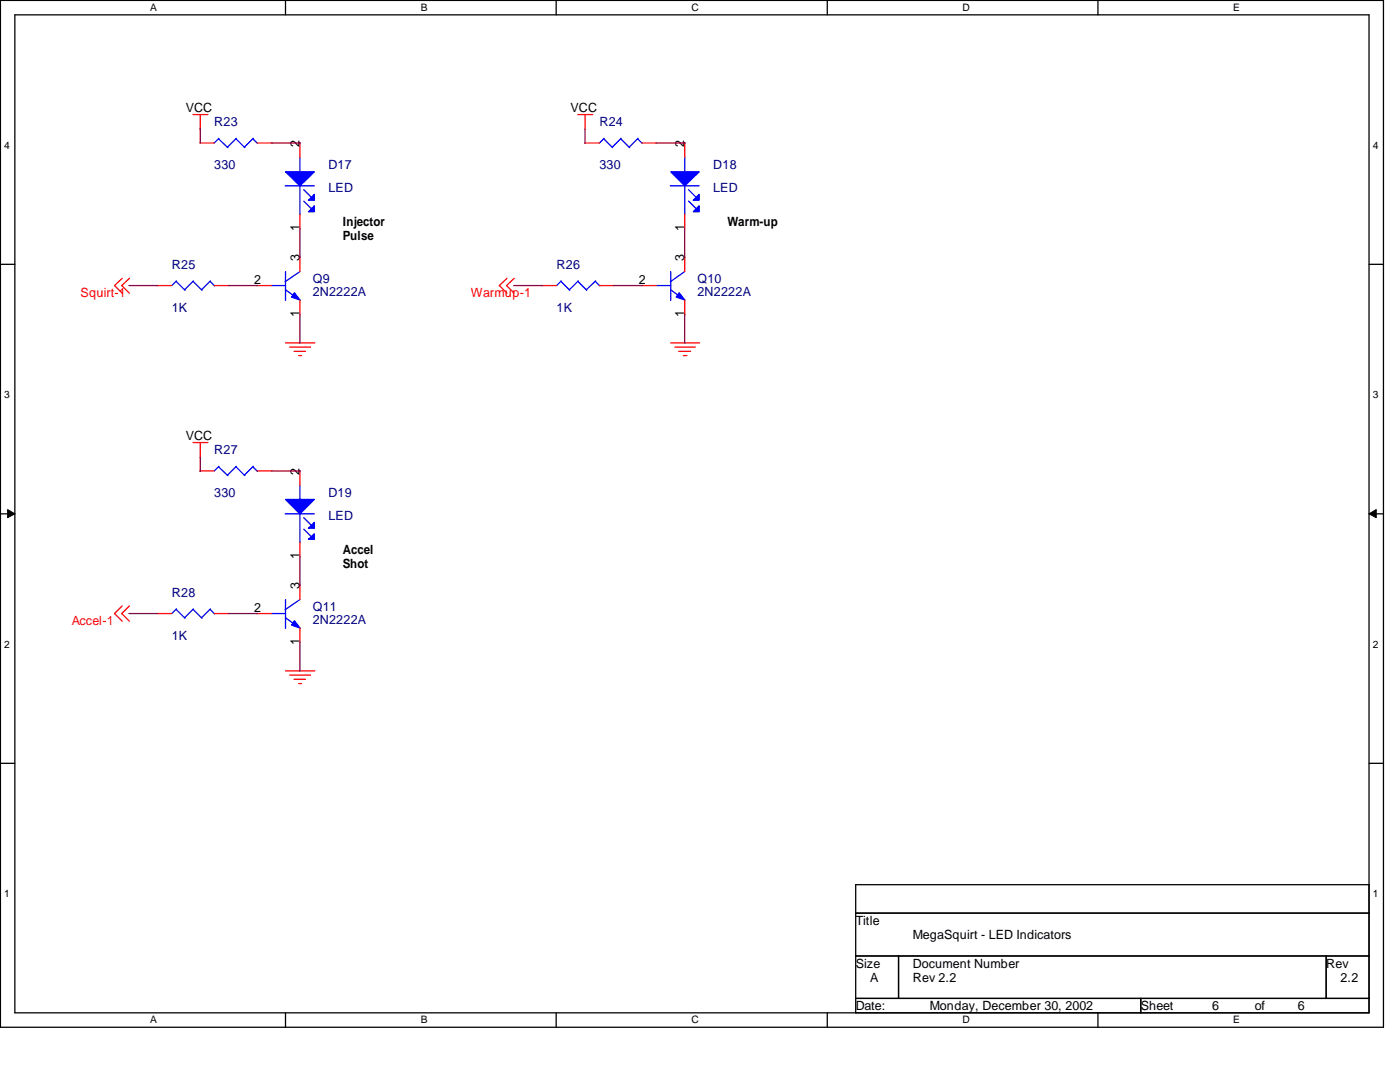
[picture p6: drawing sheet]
<svg xmlns="http://www.w3.org/2000/svg" width="279mm" height="216mm" viewBox="0 0 279 216" stroke-linecap="round" stroke-linejoin="round" font-family="sans-serif">
<g fill="none" stroke="#000" stroke-width=".25">
<path d="M.1 .1h276v204.9h-276zM3 3h270.2v199.1h-270.2zM57 .1v2.9M111 .1v2.9M165.1 .1v2.9M219.1 .1v2.9M.1 52.7h2.9M273.2 52.7h2.9M.1 102.5h2.9M273.2 102.5h2.9M.1 152.3h2.9M273.2 152.3h2.9"/>
<path d="M273.2 176.5h-102.4v25.6M170.8 182.2h102.4M170.8 190.8h102.4M170.8 199.2h102.4M179.3 190.8v8.4M227.7 199.2v2.9M264.7 190.8v8.4M57 202.1v2.9M111 202.1v2.9M165.1 202.1v2.9M219.1 202.1v2.9"/>
</g>
<g fill="#000" stroke="#000" stroke-width=".2">
<path d="M1.5 101.7l1.5 .8-1.5 .8z" fill-rule="evenodd"/>
<path d="M273.2 102.5l1.5-.8v1.6z" fill-rule="evenodd"/>
</g>
<g fill="none" stroke="#f00" stroke-width=".25">
<path d="M38.5 22.9h3M39.9 28.5h2.9M40 22.9v2.9M51.3 28.5h3M59.9 28.4v3M115.3 22.9h3M116.7 28.5h2.9M116.8 22.9v2.9M128.1 28.5h3M136.7 28.4v3M24.4 55.5l-1.5 1.5 1.5 1.5M25.8 55.5l-1.5 1.5 1.5 1.5"/>
<path d="M31.3 57h3M42.8 57h2.9M51.2 57h3M59.9 42.8v2.9M59.9 51.2v3M59.9 59.9v2.9M101.2 55.5l-1.5 1.5 1.5 1.5M102.6 55.5l-1.5 1.5 1.5 1.5M108.1 57h3M119.6 57h2.9M128 57h3M136.7 42.8v2.9"/>
<path d="M136.7 51.2v3M136.7 59.9v2.9M57 68.4h5.8M57.8 69.3h4.2M58.7 70.1h2.3M59.6 71h.6M133.9 68.4h5.7M134.7 69.3h4.1M135.5 70.1h2.3M136.4 71h.7M38.5 88.3h3M39.9 94h2.9"/>
<path d="M40 88.3v3M51.3 94h3M59.9 93.9v3M59.9 108.2v3M59.9 116.7v2.9M24.4 120.9l-1.5 1.5 1.5 1.6M25.8 120.9l-1.5 1.5 1.5 1.6M31.3 122.4h3M42.8 122.4h2.9M51.2 122.4h3M57 133.9h5.8M57.8 134.7h4.2"/>
<path d="M58.7 135.6h2.3M59.6 136.4h.6M59.9 125.3v2.9"/>
</g>
<g fill="none" stroke="#00f" stroke-width=".25">
<path d="M43.6 27.7l1.9 1.8M43.7 27.6l-.9 .9M47.1 27.7l1.8 1.8M47.2 27.6l-1.8 1.8M50.5 27.7l.9 .9M50.5 27.6l-1.7 1.8M56.9 37.1h5.8M59.9 31.4v3M59.9 37.1v5.7M60.6 37.8l1.5 1.6M120.5 27.7l1.8 1.8M120.6 27.6l-1 .9"/>
<path d="M123.9 27.7l1.7 1.8M124 27.6l-1.8 1.8M127.3 27.7l.9 .9M127.3 27.6l-1.7 1.8M133.8 37.1h5.7M136.7 31.4v3M136.7 37.1v5.7M137.4 37.8l1.5 1.6M35.1 56.1l1.8 1.8M35.2 56l-.9 1M38.5 56.1l1.8 1.8M38.6 56l-1.8 1.8"/>
<path d="M41.9 56.1l.9 1M42 56l-1.8 1.8M54.1 57h2.9M57 57.8l2.9 2.1M57 54.2v5.7M59.9 54.2l-3 2M60.6 40.1l1.5 1.6M111.9 56.1l1.8 1.8M112 56l-.9 1M115.3 56.1l1.8 1.8M115.4 56l-1.8 1.8M118.8 56.1l.9 1"/>
<path d="M118.9 56l-1.9 1.8M130.9 57h3M133.9 57.8l2.8 2.1M133.9 54.2v5.7M136.7 54.2l-2.9 2M137.4 40.1l1.5 1.6M43.6 93.1l1.9 1.8M43.7 93l-.9 1M47.1 93.1l1.8 1.8M47.2 93l-1.8 1.8M50.5 93.1l.9 1M50.5 93l-1.7 1.8"/>
<path d="M59.9 96.9v2.8M56.9 102.5h5.8M57 119.6v5.8M59.9 102.5v5.8M59.9 119.6l-3 2.1M60.6 103.3l1.5 1.5M60.6 105.6l1.5 1.5M35.1 121.6l1.8 1.8M35.2 121.5l-.9 .9M38.5 121.6l1.8 1.8M38.6 121.5l-1.8 1.8M41.9 121.6l.9 .9"/>
<path d="M42 121.5l-1.8 1.8M54.1 122.4h2.9M57 123.3l2.9 2.1"/>
</g>
<g fill="#00f" stroke="#00f" stroke-width=".25">
<path d="M58.8 58.4l1.1 1.5-1.7-.6z" fill-rule="evenodd"/>
<path d="M57 34.3h5.7l-2.8 2.8z" fill-rule="evenodd"/>
<path d="M61.6 40l1.1-1.2v1.2z" fill-rule="evenodd"/>
<path d="M62.7 41.1v1.1h-1.1z" fill-rule="evenodd"/>
<path d="M58.8 123.9l1.1 1.4-1.7-.6z" fill-rule="evenodd"/>
<path d="M57 99.7h5.7l-2.8 2.8z" fill-rule="evenodd"/>
<path d="M61.6 105.4l1.1-1.2v1.2z" fill-rule="evenodd"/>
<path d="M61.6 107.6l1.1-1.1v1.1z" fill-rule="evenodd"/>
<path d="M135.6 58.4l1.1 1.5-1.7-.6z" fill-rule="evenodd"/>
<path d="M133.9 34.3h5.6l-2.8 2.8z" fill-rule="evenodd"/>
<path d="M139.5 38.8v1.2h-1.2z" fill-rule="evenodd"/>
<path d="M139.5 41.1v1.1h-1.2z" fill-rule="evenodd"/>
</g>
<g fill="none" stroke="#800040" stroke-width=".25">
<path d="M40 25.7v2.8M54.2 28.5h5.7M116.8 25.7v2.9M131 28.5h5.7M25.7 57h5.8M45.6 57h5.8M59.9 45.6v5.8M102.5 57h5.8M122.4 57h5.8M136.7 45.6v5.8M59.9 62.7v5.8M136.7 62.7v5.8"/>
<path d="M40 91.2v2.9M54.2 94h5.7M59.9 111.1v5.7M25.7 122.4h5.8M45.6 122.4h5.8M59.9 128.1v5.8"/>
</g>
<g font-size="2.5">
<text x="37.1" y="22.4">VCC</text>
<text x="113.9" y="22.4">VCC</text>
<text x="59.8" y="29.4" transform="rotate(-90 59.8 29.4)">2</text>
<text x="136.6" y="29.4" transform="rotate(-90 136.6 29.4)">2</text>
<text x="59.8" y="46.1" transform="rotate(-90 59.8 46.1)">1</text>
<text x="68.4" y="45.1">Injector</text>
<text x="68.4" y="47.9">Pulse</text>
<text x="136.6" y="46.1" transform="rotate(-90 136.6 46.1)">1</text>
<text x="145.2" y="45.1">Warm-up</text>
<text x="59.8" y="52.2" transform="rotate(-90 59.8 52.2)">3</text>
<text x="136.6" y="52.2" transform="rotate(-90 136.6 52.2)">3</text>
<text x="50.7" y="56.7">2</text>
<text x="127.5" y="56.7">2</text>
<text x="59.8" y="63.2" transform="rotate(-90 59.8 63.2)">1</text>
<text x="136.6" y="63.2" transform="rotate(-90 136.6 63.2)">1</text>
<text x="37.1" y="87.8">VCC</text>
<text x="59.8" y="94.8" transform="rotate(-90 59.8 94.8)">2</text>
<text x="59.8" y="111.6" transform="rotate(-90 59.8 111.6)">1</text>
<text x="68.4" y="110.6">Accel</text>
<text x="68.4" y="113.3">Shot</text>
<text x="59.8" y="117.6" transform="rotate(-90 59.8 117.6)">3</text>
<text x="50.7" y="122.2">2</text>
<text x="59.8" y="128.6" transform="rotate(-90 59.8 128.6)">1</text>
<text x="170.8" y="184.6">Title</text>
<text x="182.2" y="187.4">MegaSquirt - LED Indicators</text>
<text x="170.8" y="193.1">Size</text>
<text x="173.7" y="195.9">A</text>
<text x="182.2" y="195.9">Rev 2.2</text>
<text x="182.2" y="193.1">Document Number</text>
<text x="264.7" y="193.1">Rev</text>
<text x="267.5" y="195.9">2.2</text>
<text x="170.8" y="201.6">Date:</text>
<text x="185.6" y="201.6">Monday, December 30, 2002</text>
<text x="227.7" y="201.6">Sheet</text>
<text x="241.9" y="201.6">6</text>
<text x="250.4" y="201.6">of</text>
<text x="259" y="201.6">6</text>
</g>
<g font-size="2.5" fill="#000080">
<text x="42.8" y="25.2">R23</text>
<text x="119.6" y="25.2">R24</text>
<text x="42.8" y="33.8">330</text>
<text x="65.5" y="33.8">D17</text>
<text x="119.6" y="33.8">330</text>
<text x="142.3" y="33.8">D18</text>
<text x="65.5" y="38.4">LED</text>
<text x="142.3" y="38.4">LED</text>
<text x="34.3" y="53.7">R25</text>
<text x="111.1" y="53.7">R26</text>
<text x="62.4" y="56.6">Q9</text>
<text x="62.4" y="59.1">2N2222A</text>
<text x="139.2" y="56.6">Q10</text>
<text x="139.2" y="59.1">2N2222A</text>
<text x="34.3" y="62.2">1K</text>
<text x="111.1" y="62.2">1K</text>
<text x="42.8" y="90.7">R27</text>
<text x="42.8" y="99.2">330</text>
<text x="65.5" y="99.2">D19</text>
<text x="65.5" y="103.8">LED</text>
<text x="34.3" y="119.1">R28</text>
<text x="62.4" y="122">Q11</text>
<text x="62.4" y="124.5">2N2222A</text>
<text x="34.3" y="127.7">1K</text>
</g>
<g font-size="2.5" fill="#f00">
<text x="16.1" y="59.4">Squirt-1</text>
<text x="94" y="59.4">Warmup-1</text>
<text x="14.3" y="124.8">Accel-1</text>
</g>
<g font-size="2">
<text x="30" y="2.2">A</text>
<text x="84" y="2.2">B</text>
<text x="138" y="2.2">C</text>
<text x="192.1" y="2.2">D</text>
<text x="246.1" y="2.2">E</text>
<text x=".8" y="29.6">4</text>
<text x="274" y="29.6">4</text>
<text x=".8" y="79.4">3</text>
<text x="274" y="79.4">3</text>
<text x=".8" y="129.2">2</text>
<text x="274" y="129.2">2</text>
<text x=".8" y="179">1</text>
<text x="274" y="179">1</text>
<text x="30" y="204.2">A</text>
<text x="84" y="204.2">B</text>
<text x="138" y="204.2">C</text>
<text x="192.1" y="204.2">D</text>
<text x="246.1" y="204.2">E</text>
</g>
</svg>
